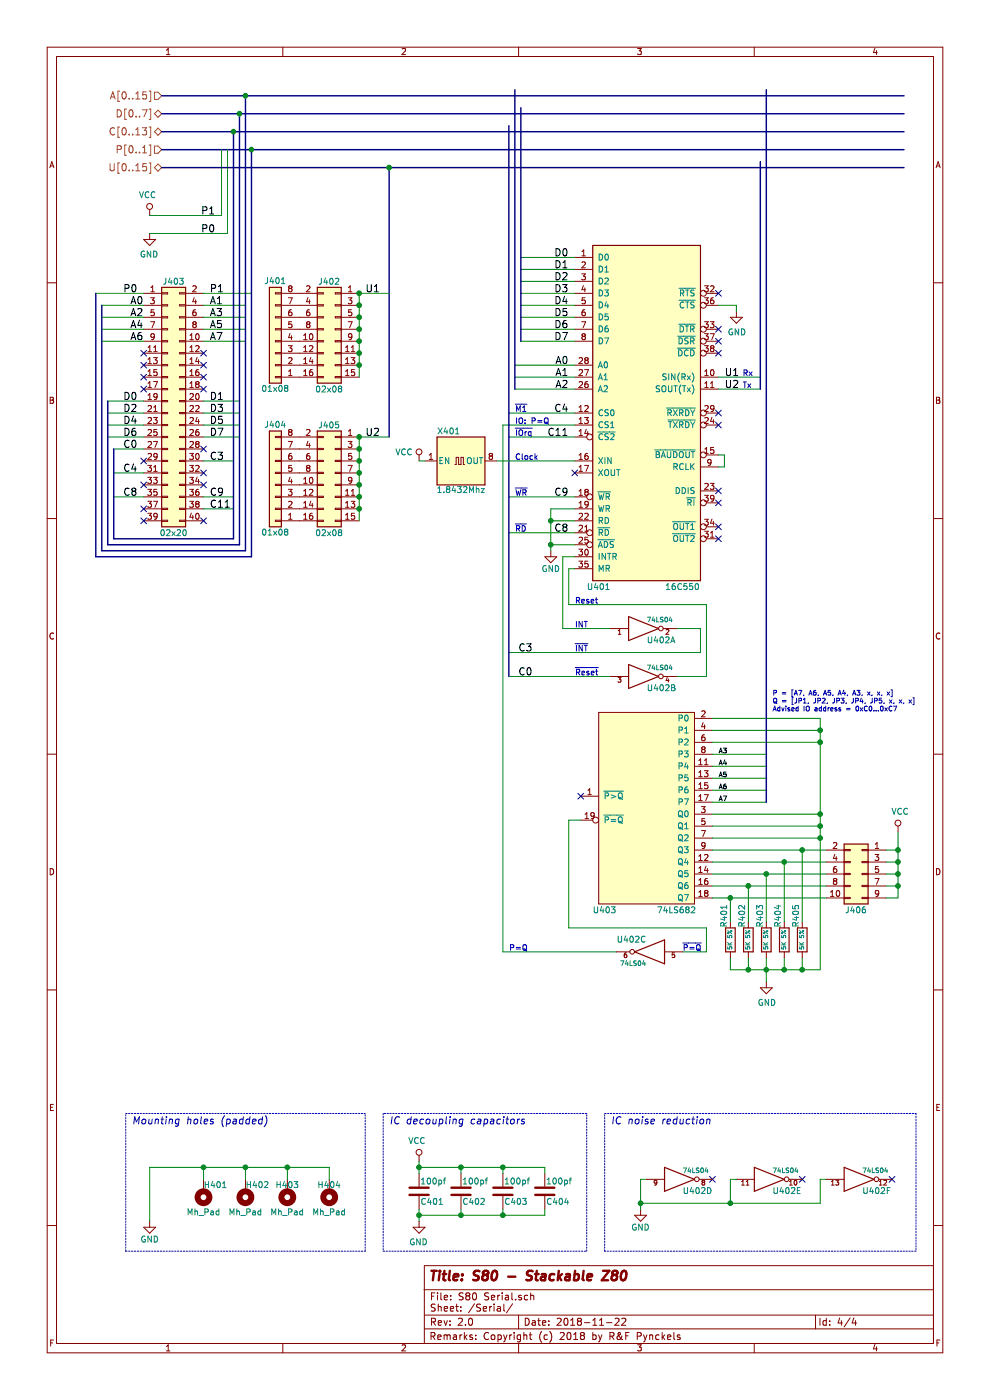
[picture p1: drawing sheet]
EESchema Schematic File Version 4
LIBS:S80-cache
EELAYER 26 0
EELAYER END
$Descr A4 8268 11693 portrait
encoding utf-8
Sheet 4 4
Title "S80 - Stackable Z80"
Date "2018-11-22"
Rev "2.0"
Comp ""
Comment1 "Copyright (c) 2018 by R&F Pynckels"
Comment2 ""
Comment3 ""
Comment4 ""
$EndDescr
Text Label 3050 3650 0    60   ~ 0
U2
Text Label 3050 2450 0    60   ~ 0
U1
Text HLabel 1350 950  0    60   3State ~ 0
D[0..7]
Text HLabel 1350 1100 0    60   3State ~ 0
C[0..13]
Text HLabel 1350 1250 0    60   Input ~ 0
P[0..1]
Text HLabel 1350 800  0    60   Input ~ 0
A[0..15]
Text HLabel 1350 1400 0    60   3State ~ 0
U[0..15]
Wire Bus Line
	1350 1250 2100 1250
Wire Bus Line
	1350 1100 1950 1100
Wire Bus Line
	1350 950  2000 950 
Wire Bus Line
	1350 800  2050 800 
$Comp
L Connector_Generic:Conn_02x20_Odd_Even J?
U 1 1
P 1400 3350
AR Path="/5B4A491E/5B50FFEF" Ref="J?"  Part="1" 
AR Path="/5B4A72C1/5B50FFEF" Ref="J?"  Part="1" 
AR Path="/5B4A725B/5B50FFEF" Ref="J?"  Part="1" 
AR Path="/5B4AFD44/5B50FFEF" Ref="J403"  Part="1" 
F 0 "J403" H 1450 4350 50  0000 C CNN
F 1 "02x20" H 1450 2250 50  0000 C CNN
F 2 "Pynckels:PinSocket_2x20_P2.54mm_Vertical" H 1400 3350 50  0001 C CNN
F 3 "~" H 1400 3350 50  0001 C CNN
	1    1400 3350
	1    0    0    -1  
$EndComp
Wire Wire Line
	850  2550 1200 2550
Wire Wire Line
	1700 2550 2050 2550
Wire Wire Line
	850  2650 1200 2650
Wire Wire Line
	1700 2650 2050 2650
Wire Wire Line
	850  2750 1200 2750
Wire Wire Line
	1700 2750 2050 2750
Wire Wire Line
	850  2850 1200 2850
Wire Wire Line
	1700 2850 2050 2850
Text Label 1200 2550 2    60   ~ 0
A0
Text Label 1750 2550 0    60   ~ 0
A1
Text Label 1200 2650 2    60   ~ 0
A2
Text Label 1750 2650 0    60   ~ 0
A3
Text Label 1200 2750 2    60   ~ 0
A4
Text Label 1750 2750 0    60   ~ 0
A5
Text Label 1200 2850 2    60   ~ 0
A6
Text Label 1750 2850 0    60   ~ 0
A7
Wire Wire Line
	1700 3450 2000 3450
Wire Wire Line
	1700 3550 2000 3550
Wire Wire Line
	1700 3850 1950 3850
Wire Wire Line
	1700 4150 1950 4150
Wire Wire Line
	1700 4250 1950 4250
Wire Wire Line
	1700 2450 2100 2450
Wire Wire Line
	1200 3350 900  3350
Wire Wire Line
	1200 3450 900  3450
Wire Wire Line
	1200 3550 900  3550
Wire Wire Line
	1200 3650 900  3650
Wire Wire Line
	1200 3750 950  3750
Wire Wire Line
	1200 3950 950  3950
Wire Wire Line
	1200 4150 950  4150
Wire Wire Line
	1200 2450 800  2450
Wire Wire Line
	1700 3350 2000 3350
Wire Wire Line
	1700 3650 2000 3650
Text Label 1750 3350 0    60   ~ 0
D1
Text Label 1750 3450 0    60   ~ 0
D3
Text Label 1750 3550 0    60   ~ 0
D5
Text Label 1750 3650 0    60   ~ 0
D7
Text Label 1750 3850 0    60   ~ 0
C3
Text Label 1750 4150 0    60   ~ 0
C9
Text Label 1750 4250 0    60   ~ 0
C11
Text Label 1750 2450 0    60   ~ 0
P1
Text Label 1150 3350 2    60   ~ 0
D0
Text Label 1150 3450 2    60   ~ 0
D2
Text Label 1150 3550 2    60   ~ 0
D4
Text Label 1150 3650 2    60   ~ 0
D6
Text Label 1150 3750 2    60   ~ 0
C0
Text Label 1150 3950 2    60   ~ 0
C4
Text Label 1150 4150 2    60   ~ 0
C8
Text Label 1150 2450 2    60   ~ 0
P0
Wire Bus Line
	800  4650 2100 4650
Wire Bus Line
	850  4600 2050 4600
Wire Bus Line
	2000 4550 900  4550
$Comp
L power:VCC #PWR?
U 1 1
P 1250 1800
AR Path="/5B4A491E/5B510049" Ref="#PWR?"  Part="1" 
AR Path="/5B4A72C1/5B510049" Ref="#PWR?"  Part="1" 
AR Path="/5B4A725B/5B510049" Ref="#PWR?"  Part="1" 
AR Path="/5B4AFD44/5B510049" Ref="#PWR0401"  Part="1" 
F 0 "#PWR0401" H 1250 1650 50  0001 C CNN
F 1 "VCC" H 1267 1973 50  0000 C CNN
F 2 "" H 1250 1800 50  0001 C CNN
F 3 "" H 1250 1800 50  0001 C CNN
	1    1250 1800
	-1   0    0    -1  
$EndComp
$Comp
L power:GND #PWR?
U 1 1
P 1250 1950
AR Path="/5B4A491E/5B51004F" Ref="#PWR?"  Part="1" 
AR Path="/5B4A72C1/5B51004F" Ref="#PWR?"  Part="1" 
AR Path="/5B4A725B/5B51004F" Ref="#PWR?"  Part="1" 
AR Path="/5B4AFD44/5B51004F" Ref="#PWR0402"  Part="1" 
F 0 "#PWR0402" H 1250 1700 50  0001 C CNN
F 1 "GND" H 1255 1777 50  0000 C CNN
F 2 "" H 1250 1950 50  0001 C CNN
F 3 "" H 1250 1950 50  0001 C CNN
	1    1250 1950
	-1   0    0    -1  
$EndComp
Wire Wire Line
	1850 1800 1850 1250
Text Label 1800 1950 2    60   ~ 0
P0
Text Label 1800 1800 2    60   ~ 0
P1
Wire Wire Line
	1900 1950 1900 1250
Wire Wire Line
	1250 1800 1850 1800
Wire Wire Line
	1250 1950 1900 1950
Wire Bus Line
	950  3750 950  4500
Wire Bus Line
	950  4500 1950 4500
Wire Bus Line
	1950 4500 1950 1100
Wire Bus Line
	900  3350 900  4550
Wire Bus Line
	2000 4550 2000 950 
Wire Bus Line
	850  2550 850  4600
Wire Bus Line
	2050 4600 2050 800 
Wire Bus Line
	2100 1250 2100 4650
Wire Bus Line
	800  4650 800  2450
Connection ~ 2100 1250
Connection ~ 2050 800 
Connection ~ 2000 950 
Connection ~ 1950 1100
NoConn ~ 1200 2950
NoConn ~ 1200 3050
NoConn ~ 1200 3150
NoConn ~ 1200 3250
NoConn ~ 1700 2950
NoConn ~ 1700 3050
NoConn ~ 1700 3150
NoConn ~ 1700 3250
$Comp
L Connector_Generic:Conn_01x08 J404
U 1 1
P 2300 4050
AR Path="/5B4AFD44/5B560972" Ref="J404"  Part="1" 
AR Path="/5B4A725B/5B560972" Ref="J?"  Part="1" 
AR Path="/5B4A491E/5B560972" Ref="J?"  Part="1" 
F 0 "J404" H 2300 3550 50  0000 C CNN
F 1 "01x08" H 2300 4450 50  0000 C CNN
F 2 "Connector_PinSocket_2.54mm:PinSocket_1x08_P2.54mm_Vertical" H 2300 4050 50  0001 C CNN
F 3 "~" H 2300 4050 50  0001 C CNN
	1    2300 4050
	-1   0    0    1   
$EndComp
$Comp
L Pynckels:16C550 U401
U 1 1
P 5400 3450
F 0 "U401" H 5000 2000 50  0000 C CNN
F 1 "16C550" H 5700 2000 50  0000 C CNN
F 2 "Package_DIP:DIP-40_W15.24mm" H 5350 4000 50  0001 C CIN
F 3 "~" H 5350 4000 50  0001 C CNN
	1    5400 3450
	1    0    0    -1  
$EndComp
$Comp
L Pynckels:XO32 X?
U 1 1
P 3850 3850
AR Path="/5B4A72AE/5B7956B2" Ref="X?"  Part="1" 
AR Path="/5B4AFD44/5B7956B2" Ref="X401"  Part="1" 
F 0 "X401" H 3650 4100 50  0000 L CNN
F 1 "1.8432Mhz" H 3850 3610 50  0000 C CNN
F 2 "Oscillator:Oscillator_DIP-14" H 4300 3500 50  0001 C CNN
F 3 "~" H 3750 3850 50  0001 C CNN
	1    3850 3850
	1    0    0    -1  
$EndComp
Text Label 4750 2150 2    60   ~ 0
D0
Text Label 4750 2250 2    60   ~ 0
D1
Text Label 4750 2350 2    60   ~ 0
D2
Text Label 4750 2450 2    60   ~ 0
D3
Text Label 4750 2550 2    60   ~ 0
D4
Text Label 4750 2650 2    60   ~ 0
D5
Text Label 4750 2750 2    60   ~ 0
D6
Text Label 4750 2850 2    60   ~ 0
D7
Text Label 4750 3050 2    60   ~ 0
A0
Text Label 4750 3150 2    60   ~ 0
A1
Text Label 4750 3250 2    60   ~ 0
A2
Text Label 6050 3150 0    60   ~ 0
U1
Text Label 6050 3250 0    60   ~ 0
U2
Text Label 4750 3450 2    60   ~ 0
C4
Text Label 4750 3650 2    60   ~ 0
C11
$Comp
L power:VCC #PWR?
U 1 1
P 3500 3850
AR Path="/5B4A491E/5B7C68CE" Ref="#PWR?"  Part="1" 
AR Path="/5B4A72C1/5B7C68CE" Ref="#PWR?"  Part="1" 
AR Path="/5B4A725B/5B7C68CE" Ref="#PWR?"  Part="1" 
AR Path="/5B4AFD44/5B7C68CE" Ref="#PWR0404"  Part="1" 
F 0 "#PWR0404" H 3500 3700 50  0001 C CNN
F 1 "VCC" H 3625 3925 50  0000 C CNN
F 2 "" H 3500 3850 50  0001 C CNN
F 3 "" H 3500 3850 50  0001 C CNN
	1    3500 3850
	-1   0    0    -1  
$EndComp
Wire Wire Line
	3500 3850 3550 3850
NoConn ~ 4800 3950
$Comp
L power:GND #PWR?
U 1 1
P 4600 4600
AR Path="/5B4A491E/5B7CB85E" Ref="#PWR?"  Part="1" 
AR Path="/5B4A72C1/5B7CB85E" Ref="#PWR?"  Part="1" 
AR Path="/5B4A725B/5B7CB85E" Ref="#PWR?"  Part="1" 
AR Path="/5B4AFD44/5B7CB85E" Ref="#PWR0405"  Part="1" 
F 0 "#PWR0405" H 4600 4350 50  0001 C CNN
F 1 "GND" H 4600 4450 50  0000 C CNN
F 2 "" H 4600 4600 50  0001 C CNN
F 3 "" H 4600 4600 50  0001 C CNN
	1    4600 4600
	-1   0    0    -1  
$EndComp
Text Label 4750 4150 2    60   ~ 0
C9
Text Label 4750 4450 2    60   ~ 0
C8
Text Notes 6200 3150 0    47   ~ 0
Rx
Text Notes 6200 3250 0    47   ~ 0
Tx
Text Notes 4300 3450 0    47   ~ 0
~M1
Text Notes 4300 3650 0    47   ~ 0
~IOrq
Text Notes 4300 4150 0    47   ~ 0
~WR
Text Notes 4300 4450 0    47   ~ 0
~RD
Wire Wire Line
	4800 4650 4700 4650
Wire Wire Line
	4700 5250 5100 5250
Wire Wire Line
	5650 5250 5850 5250
Wire Wire Line
	5850 5250 5850 5450
Text Notes 4800 5250 0    47   ~ 0
INT
Text Notes 4800 5450 0    47   ~ 0
~INT
Text Label 4450 5450 2    60   ~ 0
C3
Wire Wire Line
	4800 4750 4750 4750
Wire Wire Line
	5900 5050 5900 5650
Wire Wire Line
	5900 5650 5650 5650
Text Label 4450 5650 2    60   ~ 0
C0
Text Notes 5000 5650 2    47   ~ 0
~Reset
Text Notes 4800 5050 0    47   ~ 0
Reset
Wire Wire Line
	4750 5050 5900 5050
Wire Wire Line
	4800 4350 4600 4350
Wire Wire Line
	4800 4250 4600 4250
Wire Wire Line
	4600 4250 4600 4350
Connection ~ 4600 4350
Wire Wire Line
	4600 4350 4600 4550
Wire Wire Line
	4800 4550 4600 4550
$Comp
L Pynckels:C C?
U 1 1
P 3500 9950
AR Path="/5B4A72AE/5B81DC63" Ref="C?"  Part="1" 
AR Path="/5B4A491E/5B81DC63" Ref="C?"  Part="1" 
AR Path="/5B4AFD44/5B81DC63" Ref="C401"  Part="1" 
F 0 "C401" H 3390 10040 50  0000 C CNN
F 1 "100pf" H 3380 9870 50  0000 C CNN
F 2 "Capacitor_THT:C_Disc_D5.0mm_W2.5mm_P5.00mm" H 3538 9800 50  0001 C CNN
F 3 "~" H 3500 9950 50  0001 C CNN
	1    3500 9950
	-1   0    0    1   
$EndComp
$Comp
L power:VCC #PWR?
U 1 1
P 3500 9700
AR Path="/5B4A491E/5B81DC6A" Ref="#PWR?"  Part="1" 
AR Path="/5B4A72C1/5B81DC6A" Ref="#PWR?"  Part="1" 
AR Path="/5B4A725B/5B81DC6A" Ref="#PWR?"  Part="1" 
AR Path="/5B4AFD44/5B81DC6A" Ref="#PWR0408"  Part="1" 
F 0 "#PWR0408" H 3500 9550 50  0001 C CNN
F 1 "VCC" H 3517 9873 50  0000 C CNN
F 2 "" H 3500 9700 50  0001 C CNN
F 3 "" H 3500 9700 50  0001 C CNN
	1    3500 9700
	-1   0    0    -1  
$EndComp
$Comp
L power:GND #PWR?
U 1 1
P 3500 10200
AR Path="/5B4A491E/5B81DC70" Ref="#PWR?"  Part="1" 
AR Path="/5B4A72C1/5B81DC70" Ref="#PWR?"  Part="1" 
AR Path="/5B4A725B/5B81DC70" Ref="#PWR?"  Part="1" 
AR Path="/5B4AFD44/5B81DC70" Ref="#PWR0411"  Part="1" 
F 0 "#PWR0411" H 3500 9950 50  0001 C CNN
F 1 "GND" H 3505 10027 50  0000 C CNN
F 2 "" H 3500 10200 50  0001 C CNN
F 3 "" H 3500 10200 50  0001 C CNN
	1    3500 10200
	-1   0    0    -1  
$EndComp
$Comp
L Pynckels:C C?
U 1 1
P 3850 9950
AR Path="/5B4A72AE/5B81DC76" Ref="C?"  Part="1" 
AR Path="/5B4A491E/5B81DC76" Ref="C?"  Part="1" 
AR Path="/5B4AFD44/5B81DC76" Ref="C402"  Part="1" 
F 0 "C402" H 3740 10040 50  0000 C CNN
F 1 "100pf" H 3730 9870 50  0000 C CNN
F 2 "Capacitor_THT:C_Disc_D5.0mm_W2.5mm_P5.00mm" H 3888 9800 50  0001 C CNN
F 3 "~" H 3850 9950 50  0001 C CNN
	1    3850 9950
	-1   0    0    1   
$EndComp
Wire Wire Line
	3500 9700 3500 9750
Wire Wire Line
	3500 10100 3500 10150
Wire Wire Line
	3500 9750 3850 9750
Connection ~ 3500 9750
Wire Wire Line
	3500 9750 3500 9800
Wire Wire Line
	3850 9800 3850 9750
Wire Wire Line
	3500 10150 3850 10150
Connection ~ 3500 10150
Wire Wire Line
	3500 10150 3500 10200
Wire Wire Line
	3850 10100 3850 10150
Wire Notes Line
	3200 9300 3200 10450
Wire Notes Line
	3200 10450 4900 10450
Wire Notes Line
	4900 10450 4900 9300
Wire Notes Line
	4900 9300 3200 9300
Text Notes 3250 9400 0    60   Italic 0
IC decoupling capacitors
Text Notes 5100 9400 0    60   Italic 0
IC noise reduction
Wire Notes Line
	5050 10450 5050 9300
Wire Notes Line
	5050 9300 7650 9300
Wire Notes Line
	7650 9300 7650 10450
Wire Notes Line
	7650 10450 5050 10450
$Comp
L power:GND #PWR?
U 1 1
P 5350 10100
AR Path="/5B4A491E/5B81DCDA" Ref="#PWR?"  Part="1" 
AR Path="/5B4A72C1/5B81DCDA" Ref="#PWR?"  Part="1" 
AR Path="/5B4A725B/5B81DCDA" Ref="#PWR?"  Part="1" 
AR Path="/5B4AFD44/5B81DCDA" Ref="#PWR0409"  Part="1" 
F 0 "#PWR0409" H 5350 9850 50  0001 C CNN
F 1 "GND" H 5350 9950 50  0000 C CNN
F 2 "" H 5350 10100 50  0001 C CNN
F 3 "" H 5350 10100 50  0001 C CNN
	1    5350 10100
	-1   0    0    -1  
$EndComp
Wire Wire Line
	5350 10100 5350 10050
Wire Wire Line
	5400 9850 5350 9850
NoConn ~ 5950 9850
NoConn ~ 6700 9850
NoConn ~ 7450 9850
NoConn ~ 6000 2450
$Comp
L power:GND #PWR?
U 1 1
P 6150 2600
AR Path="/5B4A491E/5B854AA3" Ref="#PWR?"  Part="1" 
AR Path="/5B4A72C1/5B854AA3" Ref="#PWR?"  Part="1" 
AR Path="/5B4A725B/5B854AA3" Ref="#PWR?"  Part="1" 
AR Path="/5B4AFD44/5B854AA3" Ref="#PWR0403"  Part="1" 
F 0 "#PWR0403" H 6150 2350 50  0001 C CNN
F 1 "GND" H 6155 2427 50  0000 C CNN
F 2 "" H 6150 2600 50  0001 C CNN
F 3 "" H 6150 2600 50  0001 C CNN
	1    6150 2600
	1    0    0    -1  
$EndComp
Wire Wire Line
	6000 2550 6150 2550
NoConn ~ 6000 2750
NoConn ~ 6000 2850
NoConn ~ 6000 2950
NoConn ~ 6000 3450
NoConn ~ 6000 3550
Wire Wire Line
	6000 3800 6050 3800
Wire Wire Line
	6050 3800 6050 3900
Wire Wire Line
	6050 3900 6000 3900
NoConn ~ 6000 4100
NoConn ~ 6000 4200
NoConn ~ 6000 4400
NoConn ~ 6000 4500
Wire Wire Line
	6150 2550 6150 2600
Wire Wire Line
	4600 4550 4600 4600
Connection ~ 4600 4550
Wire Wire Line
	4800 3650 4250 3650
Wire Wire Line
	4800 3450 4250 3450
Wire Wire Line
	4800 3250 4300 3250
Wire Wire Line
	4800 3150 4300 3150
Wire Wire Line
	4800 3050 4300 3050
Wire Wire Line
	4800 2850 4350 2850
Wire Wire Line
	4800 2750 4350 2750
Wire Wire Line
	4800 2650 4350 2650
Wire Wire Line
	4800 2550 4350 2550
Wire Wire Line
	4800 2450 4350 2450
Wire Wire Line
	4800 2350 4350 2350
Wire Wire Line
	4800 2250 4350 2250
Wire Wire Line
	4800 2150 4350 2150
Wire Wire Line
	4800 4150 4250 4150
Wire Wire Line
	4800 4450 4250 4450
Wire Wire Line
	5850 5450 4250 5450
Wire Wire Line
	5100 5650 4250 5650
Wire Wire Line
	6000 3250 6350 3250
Wire Wire Line
	6000 3150 6350 3150
$Comp
L Pynckels:74LS684 U403
U 1 1
P 5400 6750
F 0 "U403" H 5750 5900 50  0000 C CNN
F 1 "74LS682" H 5150 5900 50  0000 C CNN
F 2 "Package_DIP:DIP-20_W7.62mm" H 5400 6650 50  0001 C CNN
F 3 "~" H 5400 6650 50  0001 C CNN
	1    5400 6750
	-1   0    0    -1  
$EndComp
Wire Wire Line
	5950 6300 6400 6300
Wire Wire Line
	5950 6400 6400 6400
Wire Wire Line
	5950 6500 6400 6500
Wire Wire Line
	5950 6600 6400 6600
Wire Wire Line
	5950 6700 6400 6700
Text Label 6000 6300 0    39   ~ 0
A3
Text Label 6000 6400 0    39   ~ 0
A4
Text Label 6000 6500 0    39   ~ 0
A5
Text Label 6000 6600 0    39   ~ 0
A6
Text Label 6000 6700 0    39   ~ 0
A7
Wire Wire Line
	5950 6000 6850 6000
Wire Wire Line
	5950 6100 6850 6100
Wire Wire Line
	5950 6200 6850 6200
Wire Wire Line
	5950 6800 6850 6800
Wire Wire Line
	5950 6900 6850 6900
Wire Wire Line
	5950 7000 6850 7000
Wire Wire Line
	4750 4750 4750 5050
Wire Wire Line
	4700 4650 4700 5250
Wire Wire Line
	5700 7950 5900 7950
Wire Wire Line
	5900 7950 5900 7750
Wire Wire Line
	5900 7750 4750 7750
Wire Wire Line
	4750 7750 4750 6850
Wire Wire Line
	4750 6850 4850 6850
NoConn ~ 4850 6650
Wire Wire Line
	4800 3550 4200 3550
Wire Wire Line
	4200 3550 4200 7950
Wire Wire Line
	4200 7950 5150 7950
Text Notes 5700 7950 0    47   ~ 0
~P=Q~
Text Notes 4250 7950 0    47   ~ 0
P=Q
Text Notes 6450 5950 0    40   ~ 0
P = [A7, A6, A5, A4, A3, x, x, x]\nQ = [JP1, JP2, JP3, JP4, JP5, x, x, x]\nAdvised IO address = 0xC0...0xC7
Wire Bus Line
	3250 1400 3250 3650
Text Notes 4300 3550 0    47   ~ 0
IO: P=Q
NoConn ~ 1700 3750
NoConn ~ 1700 3950
NoConn ~ 1700 4050
NoConn ~ 1700 4350
NoConn ~ 1200 4350
NoConn ~ 1200 4250
NoConn ~ 1200 4050
NoConn ~ 1200 3850
$Comp
L Pynckels:C C?
U 1 1
P 4200 9950
AR Path="/5B4A72AE/5BA0EA29" Ref="C?"  Part="1" 
AR Path="/5B4A491E/5BA0EA29" Ref="C?"  Part="1" 
AR Path="/5B4AFD44/5BA0EA29" Ref="C403"  Part="1" 
F 0 "C403" H 4090 10040 50  0000 C CNN
F 1 "100pf" H 4080 9870 50  0000 C CNN
F 2 "Capacitor_THT:C_Disc_D5.0mm_W2.5mm_P5.00mm" H 4238 9800 50  0001 C CNN
F 3 "~" H 4200 9950 50  0001 C CNN
	1    4200 9950
	-1   0    0    1   
$EndComp
Wire Wire Line
	3850 9750 4200 9750
Wire Wire Line
	4200 9800 4200 9750
Wire Wire Line
	3850 10150 4200 10150
Wire Wire Line
	4200 10100 4200 10150
Connection ~ 3850 9750
Connection ~ 3850 10150
$Comp
L Pynckels:C C?
U 1 1
P 4550 9950
AR Path="/5B4A72AE/5BA218DD" Ref="C?"  Part="1" 
AR Path="/5B4A491E/5BA218DD" Ref="C?"  Part="1" 
AR Path="/5B4AFD44/5BA218DD" Ref="C404"  Part="1" 
F 0 "C404" H 4440 10040 50  0000 C CNN
F 1 "100pf" H 4430 9870 50  0000 C CNN
F 2 "Capacitor_THT:C_Disc_D5.0mm_W2.5mm_P5.00mm" H 4588 9800 50  0001 C CNN
F 3 "~" H 4550 9950 50  0001 C CNN
	1    4550 9950
	-1   0    0    1   
$EndComp
Wire Wire Line
	4200 9750 4550 9750
Wire Wire Line
	4550 9800 4550 9750
Wire Wire Line
	4200 10150 4550 10150
Wire Wire Line
	4550 10100 4550 10150
Wire Wire Line
	3000 2450 3250 2450
Wire Wire Line
	3000 3650 3250 3650
Connection ~ 4200 9750
Connection ~ 4200 10150
$Comp
L power:VCC #PWR?
U 1 1
P 7500 6950
AR Path="/5B4A491E/5B8712E4" Ref="#PWR?"  Part="1" 
AR Path="/5B4A72C1/5B8712E4" Ref="#PWR?"  Part="1" 
AR Path="/5B4A725B/5B8712E4" Ref="#PWR?"  Part="1" 
AR Path="/5B4AFD44/5B8712E4" Ref="#PWR0406"  Part="1" 
F 0 "#PWR0406" H 7500 6800 50  0001 C CNN
F 1 "VCC" H 7517 7123 50  0000 C CNN
F 2 "" H 7500 6950 50  0001 C CNN
F 3 "" H 7500 6950 50  0001 C CNN
	1    7500 6950
	1    0    0    -1  
$EndComp
$Comp
L Pynckels:R R401
U 1 1
P 6100 7850
F 0 "R401" V 6150 7950 50  0000 L CNN
F 1 "5K 5%" V 6100 7850 35  0000 C CNN
F 2 "Resistor_THT:R_Axial_DIN0207_L6.3mm_D2.5mm_P7.62mm_Horizontal" V 6030 7850 50  0001 C CNN
F 3 "~" H 6100 7850 50  0001 C CNN
	1    6100 7850
	-1   0    0    -1  
$EndComp
$Comp
L Pynckels:R R402
U 1 1
P 6250 7850
F 0 "R402" V 6300 7950 50  0000 L CNN
F 1 "5K 5%" V 6250 7850 35  0000 C CNN
F 2 "Resistor_THT:R_Axial_DIN0207_L6.3mm_D2.5mm_P7.62mm_Horizontal" V 6180 7850 50  0001 C CNN
F 3 "~" H 6250 7850 50  0001 C CNN
	1    6250 7850
	-1   0    0    -1  
$EndComp
$Comp
L Pynckels:R R403
U 1 1
P 6400 7850
F 0 "R403" V 6450 7950 50  0000 L CNN
F 1 "5K 5%" V 6400 7850 35  0000 C CNN
F 2 "Resistor_THT:R_Axial_DIN0207_L6.3mm_D2.5mm_P7.62mm_Horizontal" V 6330 7850 50  0001 C CNN
F 3 "~" H 6400 7850 50  0001 C CNN
	1    6400 7850
	-1   0    0    -1  
$EndComp
$Comp
L Pynckels:R R404
U 1 1
P 6550 7850
F 0 "R404" V 6600 7950 50  0000 L CNN
F 1 "5K 5%" V 6550 7850 35  0000 C CNN
F 2 "Resistor_THT:R_Axial_DIN0207_L6.3mm_D2.5mm_P7.62mm_Horizontal" V 6480 7850 50  0001 C CNN
F 3 "~" H 6550 7850 50  0001 C CNN
	1    6550 7850
	-1   0    0    -1  
$EndComp
$Comp
L Pynckels:R R405
U 1 1
P 6700 7850
F 0 "R405" V 6750 7950 50  0000 L CNN
F 1 "5K 5%" V 6700 7850 35  0000 C CNN
F 2 "Resistor_THT:R_Axial_DIN0207_L6.3mm_D2.5mm_P7.62mm_Horizontal" V 6630 7850 50  0001 C CNN
F 3 "~" H 6700 7850 50  0001 C CNN
	1    6700 7850
	-1   0    0    -1  
$EndComp
Wire Wire Line
	7500 7500 7400 7500
Wire Wire Line
	7400 7400 7500 7400
Connection ~ 7500 7400
Wire Wire Line
	7500 7400 7500 7500
Wire Wire Line
	7400 7300 7500 7300
Connection ~ 7500 7300
Wire Wire Line
	7500 7300 7500 7400
Wire Wire Line
	7400 7200 7500 7200
Connection ~ 7500 7200
Wire Wire Line
	7500 7200 7500 7300
Wire Wire Line
	7400 7100 7500 7100
Connection ~ 7500 7100
Wire Wire Line
	7500 7100 7500 7200
Wire Wire Line
	6700 7700 6700 7100
Wire Wire Line
	6550 7700 6550 7200
Wire Wire Line
	6400 7700 6400 7300
Wire Wire Line
	6250 7700 6250 7400
Wire Wire Line
	6100 7700 6100 7500
$Comp
L power:GND #PWR?
U 1 1
P 6400 8200
AR Path="/5B4A491E/5B871351" Ref="#PWR?"  Part="1" 
AR Path="/5B4A72C1/5B871351" Ref="#PWR?"  Part="1" 
AR Path="/5B4A725B/5B871351" Ref="#PWR?"  Part="1" 
AR Path="/5B4AFD44/5B871351" Ref="#PWR0407"  Part="1" 
F 0 "#PWR0407" H 6400 7950 50  0001 C CNN
F 1 "GND" H 6405 8027 50  0000 C CNN
F 2 "" H 6400 8200 50  0001 C CNN
F 3 "" H 6400 8200 50  0001 C CNN
	1    6400 8200
	1    0    0    -1  
$EndComp
Wire Wire Line
	6700 8000 6700 8100
Wire Wire Line
	6550 8000 6550 8100
Wire Wire Line
	6400 8000 6400 8100
Wire Wire Line
	6250 8000 6250 8100
Wire Wire Line
	6100 8000 6100 8100
Wire Wire Line
	6700 8100 6550 8100
Connection ~ 6550 8100
Wire Wire Line
	6550 8100 6400 8100
Connection ~ 6400 8100
Wire Wire Line
	6400 8100 6250 8100
Connection ~ 6250 8100
Wire Wire Line
	6250 8100 6100 8100
Connection ~ 6100 7500
Connection ~ 6250 7400
Connection ~ 6400 7300
Connection ~ 6550 7200
Connection ~ 6700 7100
Wire Wire Line
	5950 7100 6700 7100
Wire Wire Line
	5950 7200 6550 7200
Wire Wire Line
	5950 7300 6400 7300
Wire Wire Line
	5950 7400 6250 7400
Wire Wire Line
	5950 7500 6100 7500
Wire Wire Line
	7500 6950 7500 7100
Wire Wire Line
	6400 8100 6400 8200
Wire Wire Line
	6700 8100 6850 8100
Connection ~ 6700 8100
Wire Wire Line
	6850 8100 6850 7000
Wire Wire Line
	6850 7000 6850 6900
Connection ~ 6850 7000
Wire Wire Line
	6850 6900 6850 6800
Connection ~ 6850 6900
Wire Wire Line
	6850 6800 6850 6200
Connection ~ 6850 6800
Wire Wire Line
	6850 6200 6850 6100
Connection ~ 6850 6200
Wire Wire Line
	6850 6000 6850 6100
Connection ~ 6850 6100
Wire Bus Line
	4250 5650 4250 1050
Wire Bus Line
	4350 2850 4350 900 
Wire Bus Line
	4300 3250 4300 750 
Wire Bus Line
	6350 3250 6350 1350
Wire Bus Line
	6400 6700 6400 750 
Wire Bus Line
	2100 1250 7550 1250
$Comp
L Pynckels:74LS04 U402
U 1 1
P 5400 5250
F 0 "U402" H 5400 5155 50  0000 L CNN
F 1 "74LS04" H 5400 5325 39  0000 L CNN
F 2 "Package_DIP:DIP-14_W7.62mm" H 5550 5400 50  0001 C CNN
F 3 "~" H 5650 5150 50  0001 C CNN
	1    5400 5250
	1    0    0    -1  
$EndComp
$Comp
L Connector_Generic:Conn_02x05_Odd_Even J?
U 1 1
P 7200 7300
AR Path="/5B4A725B/5B994C3B" Ref="J?"  Part="1" 
AR Path="/5B4AFD44/5B994C3B" Ref="J406"  Part="1" 
F 0 "J406" H 7250 7000 50  0000 C CNN
F 1 "02x05" H 7250 7726 50  0001 C CNN
F 2 "Connector_PinHeader_2.54mm:PinHeader_2x05_P2.54mm_Vertical" H 7200 7300 50  0001 C CNN
F 3 "~" H 7200 7300 50  0001 C CNN
	1    7200 7300
	-1   0    0    -1  
$EndComp
Text Notes 4300 3850 0    47   ~ 0
Clock
$Comp
L Pynckels:74LS04 U402
U 2 1
P 5400 5650
F 0 "U402" H 5400 5555 50  0000 L CNN
F 1 "74LS04" H 5400 5725 39  0000 L CNN
F 2 "Package_DIP:DIP-14_W7.62mm" H 5550 5800 50  0001 C CNN
F 3 "~" H 5650 5550 50  0001 C CNN
	2    5400 5650
	1    0    0    -1  
$EndComp
$Comp
L Pynckels:74LS04 U402
U 3 1
P 5400 7950
F 0 "U402" H 5400 7850 50  0000 L CNN
F 1 "74LS04" H 5400 8050 39  0000 L CNN
F 2 "Package_DIP:DIP-14_W7.62mm" H 5550 8100 50  0001 C CNN
F 3 "~" H 5650 7850 50  0001 C CNN
	3    5400 7950
	-1   0    0    1   
$EndComp
$Comp
L Pynckels:74LS04 U402
U 4 1
P 5700 9850
F 0 "U402" H 5700 9755 50  0000 L CNN
F 1 "74LS04" H 5700 9925 39  0000 L CNN
F 2 "Package_DIP:DIP-14_W7.62mm" H 5850 10000 50  0001 C CNN
F 3 "~" H 5950 9750 50  0001 C CNN
	4    5700 9850
	1    0    0    -1  
$EndComp
$Comp
L Pynckels:74LS04 U402
U 5 1
P 6450 9850
F 0 "U402" H 6450 9755 50  0000 L CNN
F 1 "74LS04" H 6450 9925 39  0000 L CNN
F 2 "Package_DIP:DIP-14_W7.62mm" H 6600 10000 50  0001 C CNN
F 3 "~" H 6700 9750 50  0001 C CNN
	5    6450 9850
	1    0    0    -1  
$EndComp
$Comp
L Pynckels:74LS04 U402
U 6 1
P 7200 9850
F 0 "U402" H 7200 9755 50  0000 L CNN
F 1 "74LS04" H 7200 9925 39  0000 L CNN
F 2 "Package_DIP:DIP-14_W7.62mm" H 7350 10000 50  0001 C CNN
F 3 "~" H 7450 9750 50  0001 C CNN
	6    7200 9850
	1    0    0    -1  
$EndComp
$Comp
L Mechanical:MountingHole_Pad H?
U 1 1
P 2750 9950
AR Path="/5B4A491E/5BFE9848" Ref="H?"  Part="1" 
AR Path="/5B4AFD44/5BFE9848" Ref="H404"  Part="1" 
F 0 "H404" H 2650 9900 50  0000 L CNN
F 1 "Mh_Pad" H 2750 10100 50  0000 C BNN
F 2 "Pynckels:MountingHole_3.2mm_Via" H 2750 9950 50  0001 C CNN
F 3 "~" H 2750 9950 50  0001 C CNN
	1    2750 9950
	-1   0    0    1   
$EndComp
$Comp
L Mechanical:MountingHole_Pad H?
U 1 1
P 2400 9950
AR Path="/5B4A491E/5BFE984F" Ref="H?"  Part="1" 
AR Path="/5B4AFD44/5BFE984F" Ref="H403"  Part="1" 
F 0 "H403" H 2300 9900 50  0000 L CNN
F 1 "Mh_Pad" H 2400 10100 50  0000 C BNN
F 2 "Pynckels:MountingHole_3.2mm_Via" H 2400 9950 50  0001 C CNN
F 3 "~" H 2400 9950 50  0001 C CNN
	1    2400 9950
	-1   0    0    1   
$EndComp
$Comp
L Mechanical:MountingHole_Pad H?
U 1 1
P 1700 9950
AR Path="/5B4A491E/5BFE9856" Ref="H?"  Part="1" 
AR Path="/5B4AFD44/5BFE9856" Ref="H401"  Part="1" 
F 0 "H401" H 1700 9900 50  0000 L CNN
F 1 "Mh_Pad" H 1700 10100 50  0000 C BNN
F 2 "Pynckels:MountingHole_3.2mm_Via" H 1700 9950 50  0001 C CNN
F 3 "~" H 1700 9950 50  0001 C CNN
	1    1700 9950
	1    0    0    1   
$EndComp
$Comp
L Mechanical:MountingHole_Pad H?
U 1 1
P 2050 9950
AR Path="/5B4A491E/5BFE985D" Ref="H?"  Part="1" 
AR Path="/5B4AFD44/5BFE985D" Ref="H402"  Part="1" 
F 0 "H402" H 2050 9900 50  0000 L CNN
F 1 "Mh_Pad" H 2050 10100 50  0000 C BNN
F 2 "Pynckels:MountingHole_3.2mm_Via" H 2050 9950 50  0001 C CNN
F 3 "~" H 2050 9950 50  0001 C CNN
	1    2050 9950
	1    0    0    1   
$EndComp
Wire Wire Line
	2400 9850 2400 9750
Wire Wire Line
	2050 9750 1700 9750
Wire Wire Line
	2750 9850 2750 9750
Connection ~ 1700 9750
Wire Wire Line
	1700 9750 1250 9750
Wire Wire Line
	1700 9750 1700 9850
Wire Wire Line
	2050 9850 2050 9750
$Comp
L power:GND #PWR?
U 1 1
P 1250 10200
AR Path="/5B4A491E/5BFE986C" Ref="#PWR?"  Part="1" 
AR Path="/5B4A72C1/5BFE986C" Ref="#PWR?"  Part="1" 
AR Path="/5B4A725B/5BFE986C" Ref="#PWR?"  Part="1" 
AR Path="/5B4AFD44/5BFE986C" Ref="#PWR0410"  Part="1" 
F 0 "#PWR0410" H 1250 9950 50  0001 C CNN
F 1 "GND" H 1250 10050 50  0000 C CNN
F 2 "" H 1250 10200 50  0001 C CNN
F 3 "" H 1250 10200 50  0001 C CNN
	1    1250 10200
	-1   0    0    -1  
$EndComp
Wire Wire Line
	1250 9750 1250 10200
Text Notes 1100 9400 0    60   Italic 0
Mounting holes (padded)
Wire Notes Line
	1050 10450 1050 9300
Wire Notes Line
	1050 9300 3050 9300
Wire Notes Line
	1050 10450 3050 10450
Wire Notes Line
	3050 10450 3050 9300
Wire Wire Line
	2050 9750 2400 9750
Connection ~ 2050 9750
Wire Wire Line
	2400 9750 2750 9750
Connection ~ 2400 9750
Wire Wire Line
	5350 10050 6100 10050
Wire Wire Line
	6100 10050 6100 9850
Wire Wire Line
	6100 9850 6150 9850
Connection ~ 5350 10050
Wire Wire Line
	5350 10050 5350 9850
Wire Wire Line
	6100 10050 6850 10050
Wire Wire Line
	6850 10050 6850 9850
Wire Wire Line
	6850 9850 6900 9850
Connection ~ 6100 10050
$Comp
L Connector_Generic:Conn_01x08 J401
U 1 1
P 2300 2850
AR Path="/5B4AFD44/5B51005B" Ref="J401"  Part="1" 
AR Path="/5B4A725B/5B51005B" Ref="J?"  Part="1" 
F 0 "J401" H 2300 2350 50  0000 C CNN
F 1 "01x08" H 2300 3250 50  0000 C CNN
F 2 "Connector_PinSocket_2.54mm:PinSocket_1x08_P2.54mm_Vertical" H 2300 2850 50  0001 C CNN
F 3 "~" H 2300 2850 50  0001 C CNN
	1    2300 2850
	-1   0    0    1   
$EndComp
Wire Bus Line
	2000 950  7550 950 
Wire Bus Line
	2050 800  7550 800 
Wire Bus Line
	1950 1100 7550 1100
Wire Bus Line
	1350 1400 3250 1400
Wire Wire Line
	4150 3850 4800 3850
Connection ~ 3250 1400
Wire Bus Line
	3250 1400 7550 1400
$Comp
L Connector_Generic:Conn_02x08_Odd_Even J402
U 1 1
P 2800 2750
F 0 "J402" H 2850 3150 50  0000 C CNN
F 1 "02x08" H 2850 2250 50  0000 C CNN
F 2 "Connector_PinHeader_2.54mm:PinHeader_2x08_P2.54mm_Vertical" H 2800 2750 50  0001 C CNN
F 3 "~" H 2800 2750 50  0001 C CNN
	1    2800 2750
	-1   0    0    -1  
$EndComp
$Comp
L Connector_Generic:Conn_02x08_Odd_Even J405
U 1 1
P 2800 3950
F 0 "J405" H 2850 4350 50  0000 C CNN
F 1 "02x08" H 2850 3450 50  0000 C CNN
F 2 "Connector_PinHeader_2.54mm:PinHeader_2x08_P2.54mm_Vertical" H 2800 3950 50  0001 C CNN
F 3 "~" H 2800 3950 50  0001 C CNN
	1    2800 3950
	-1   0    0    -1  
$EndComp
Wire Wire Line
	3000 3650 3000 3750
Connection ~ 3000 3650
Connection ~ 3000 3750
Wire Wire Line
	3000 3750 3000 3850
Connection ~ 3000 3850
Wire Wire Line
	3000 3850 3000 3950
Connection ~ 3000 3950
Wire Wire Line
	3000 3950 3000 4050
Connection ~ 3000 4050
Wire Wire Line
	3000 4050 3000 4150
Connection ~ 3000 4150
Wire Wire Line
	3000 4150 3000 4250
Connection ~ 3000 4250
Wire Wire Line
	3000 4250 3000 4350
Wire Wire Line
	3000 3150 3000 3050
Connection ~ 3000 2450
Connection ~ 3000 2550
Wire Wire Line
	3000 2550 3000 2450
Connection ~ 3000 2650
Wire Wire Line
	3000 2650 3000 2550
Connection ~ 3000 2750
Wire Wire Line
	3000 2750 3000 2650
Connection ~ 3000 2850
Wire Wire Line
	3000 2850 3000 2750
Connection ~ 3000 2950
Wire Wire Line
	3000 2950 3000 2850
Connection ~ 3000 3050
Wire Wire Line
	3000 3050 3000 2950
Wire Wire Line
	6700 7100 6900 7100
Wire Wire Line
	6550 7200 6900 7200
Wire Wire Line
	6400 7300 6900 7300
Wire Wire Line
	6250 7400 6900 7400
Wire Wire Line
	6100 7500 6900 7500
$EndSCHEMATC
